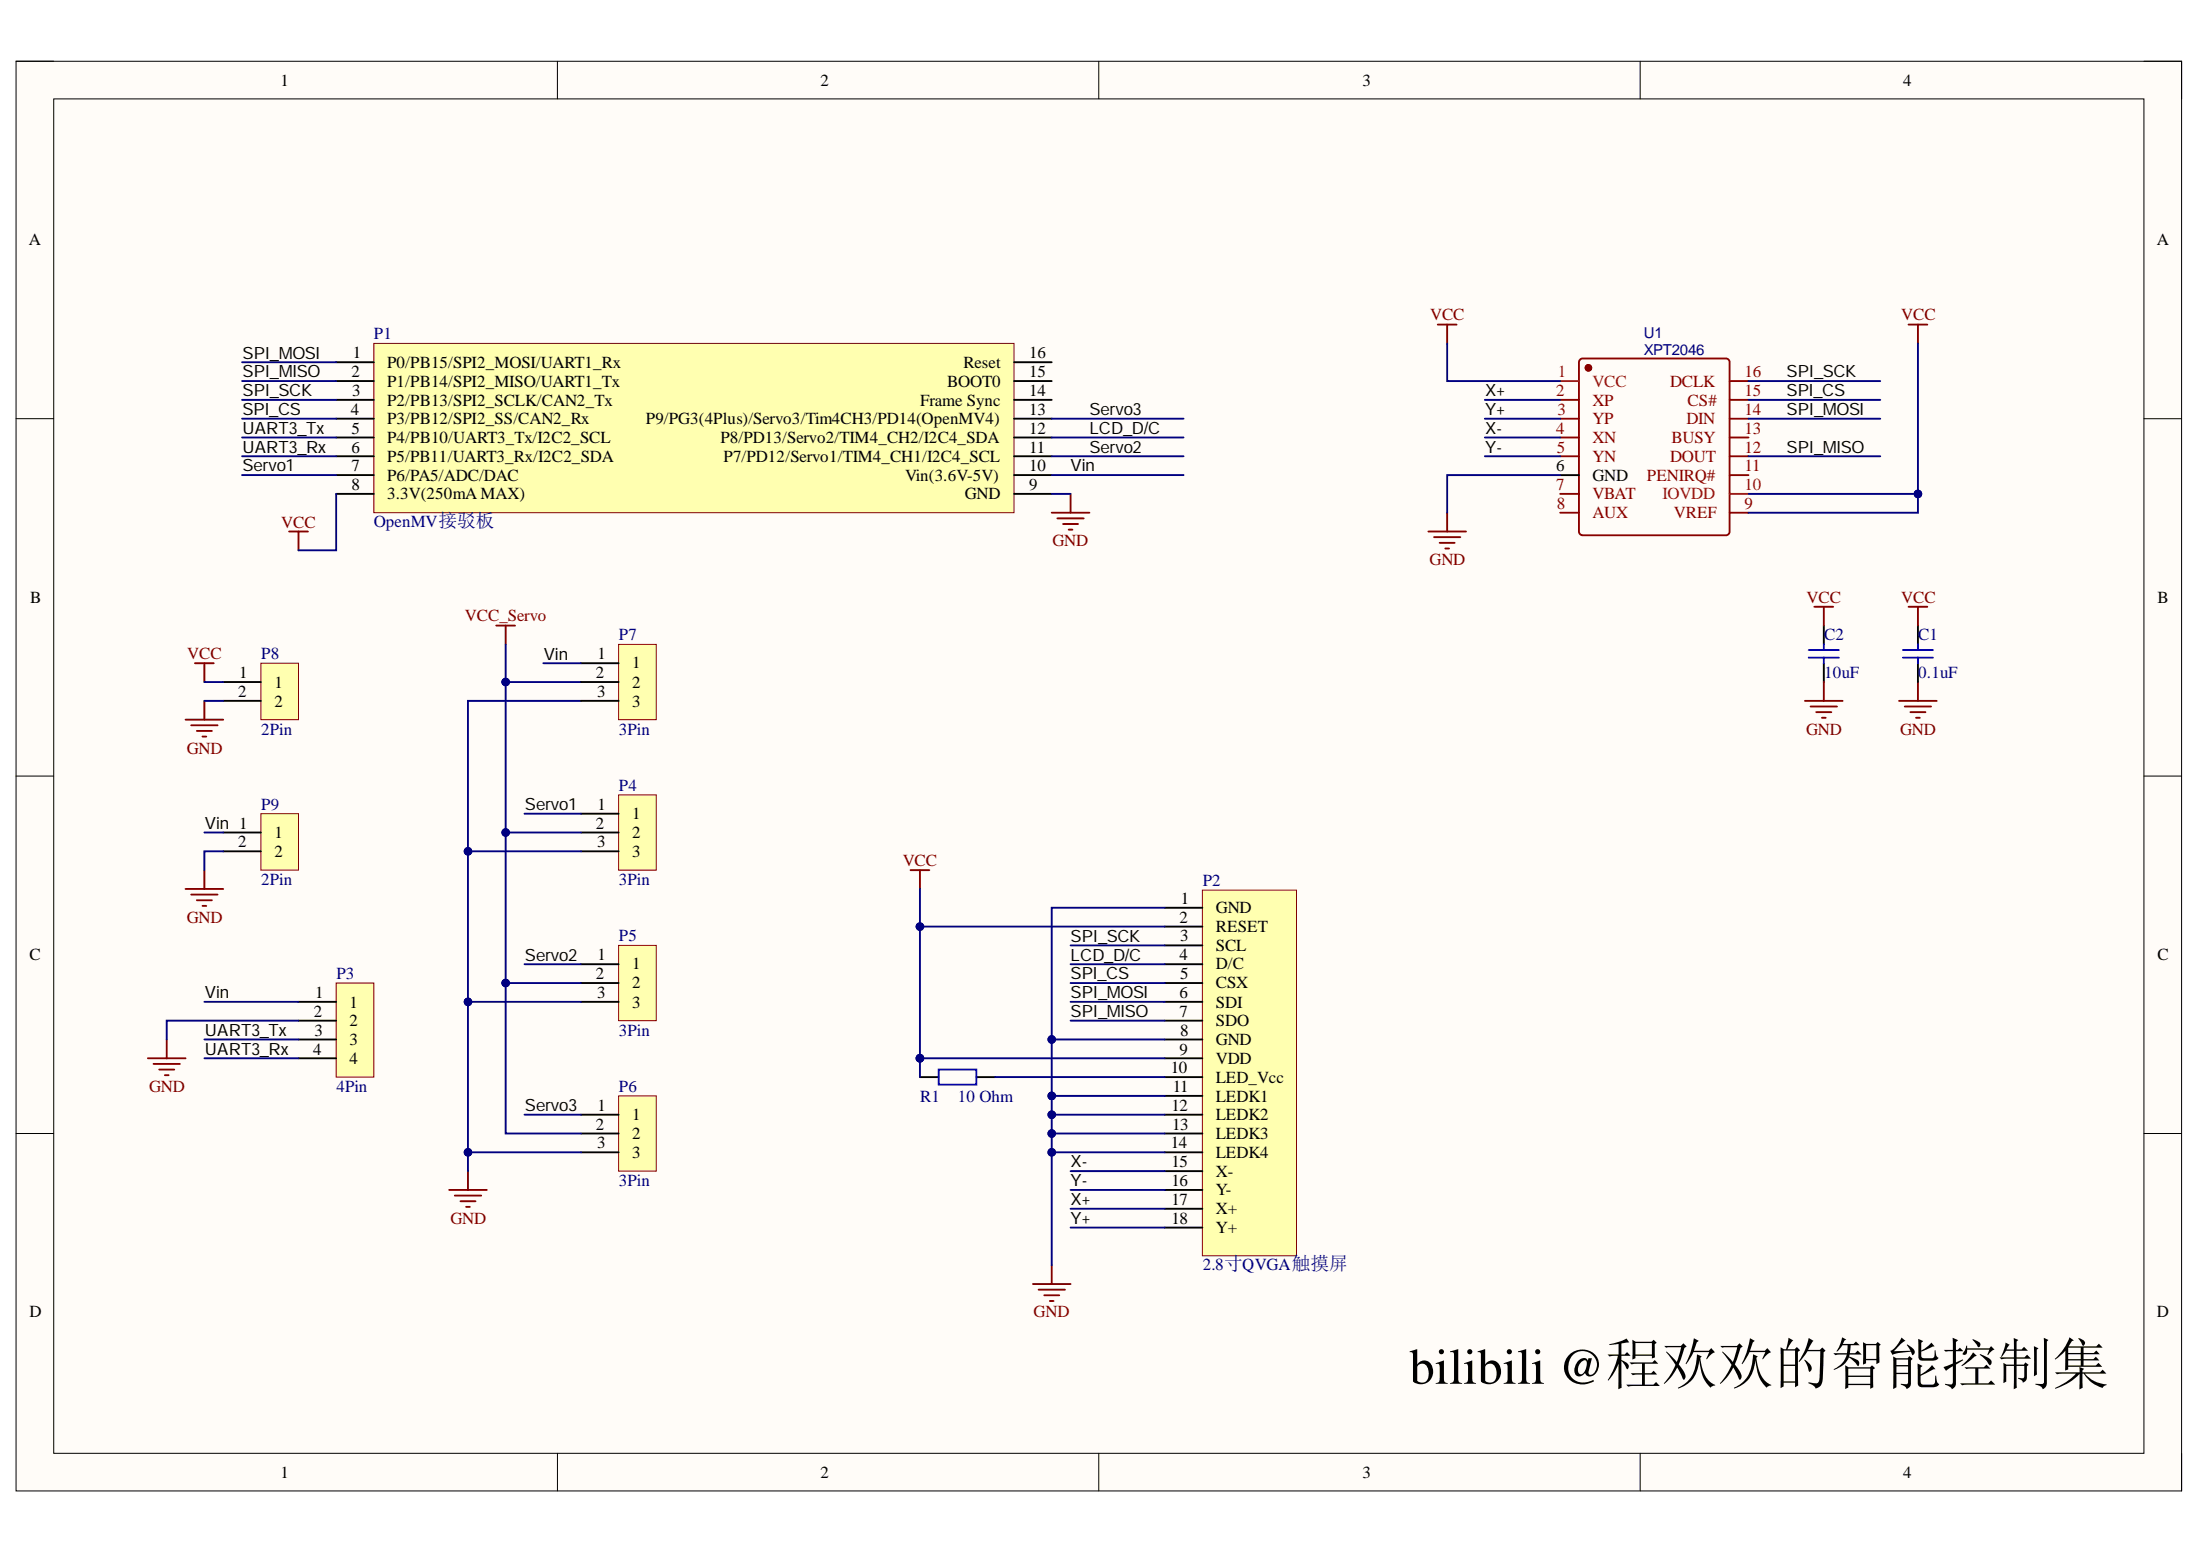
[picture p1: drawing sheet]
# Altium project OpenMV电阻屏扩展板.PrjPcb
1 sheet, 13 parts. Net scope: global (net labels, ports and power ports of the same name join across sheets).
Board file: OpenMV电阻屏扩展板.PcbDoc

## Sheet OpenMV电阻屏扩展板.SchDoc
size A4

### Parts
C1  0.1uF  [0603]
C2  10uF  [0805]
P1  OpenMV接驳板  [OpenMV扩展版(贴片排母)]
P2  2.8寸QVGA触摸屏  [2.8寸电阻屏-修改版]
P3  4Pin  [4Pin-2.54]
P4  3Pin  [3Pin-2.54]
P5  3Pin  [3Pin-2.54]
P6  3Pin  [3Pin-2.54]
P7  3Pin  [3Pin-2.54]
P8  2Pin  [2Pin-2.54]
P9  2Pin  [2Pin-2.54]
R1  10 Ohm  [0603]
U1  XPT2046  [TSSOP-16_L5.0]

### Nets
GND: C1.1 C2.1 P1.9(GND) P2.1(GND) P2.8(GND) P2.11(LEDK1) P2.12(LEDK2) P2.13(LEDK3) P2.14(LEDK4) P3.2 P4.3 P5.3 P6.3 P7.3 P8.2 P9.2 U1.6(GND)
VCC: C1.2 C2.2 P1.8(3.3V(250mA_MAX)) P2.2(RESET) P2.9(VDD) P8.1 R1.1 U1.1(VCC) U1.9(VREF) U1.10(IOVDD)
VCC_Servo: P4.2 P5.2 P6.2 P7.2
LCD_D/C: P1.12(P8/PD13/Servo2/TIM4_CH2/I2C4_SDA) P2.4(D/C)
Servo1: P1.7(P6/PA5/ADC/DAC) P4.1
Servo2: P1.11(P7/PD12/Servo1/TIM4_CH1/I2C4_SCL) P5.1
Servo3: P1.13(P9/PG3(4Plus)/Servo3/Tim4CH3/PD14(OpenMV4)) P6.1
SPI_CS: P1.4(P3/PB12/SPI2_SS/CAN2_Rx) P2.5(CSX) U1.15(CS#)
SPI_MISO: P1.2(P1/PB14/SPI2_MISO/UART1_Tx) P2.7(SDO) U1.12(DOUT)
SPI_MOSI: P1.1(P0/PB15/SPI2_MOSI/UART1_Rx) P2.6(SDI) U1.14(DIN)
SPI_SCK: P1.3(P2/PB13/SPI2_SCLK/CAN2_Tx) P2.3(SCL) U1.16(DCLK)
UART3_Rx: P1.6(P5/PB11/UART3_Rx/I2C2_SDA) P3.4
UART3_Tx: P1.5(P4/PB10/UART3_Tx/I2C2_SCL) P3.3
Vin: P1.10(Vin(3.6V-5V)) P3.1 P7.1 P9.1
X+: P2.17(X+) U1.2(XP)
X-: P2.15(X-) U1.4(XN)
Y+: P2.18(Y+) U1.3(YP)
Y-: P2.16(Y-) U1.5(YN)
NetP2_10: P2.10(LED_Vcc) R1.2

Not connected (* = marked no-connect by the designer): P1 14(Frame_Sync) 15(BOOT0) 16(Reset); U1 7(VBAT) 8(AUX) 11(PENIRQ#) 13(BUSY)

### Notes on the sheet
- bilibili @程欢欢的智能控制集
